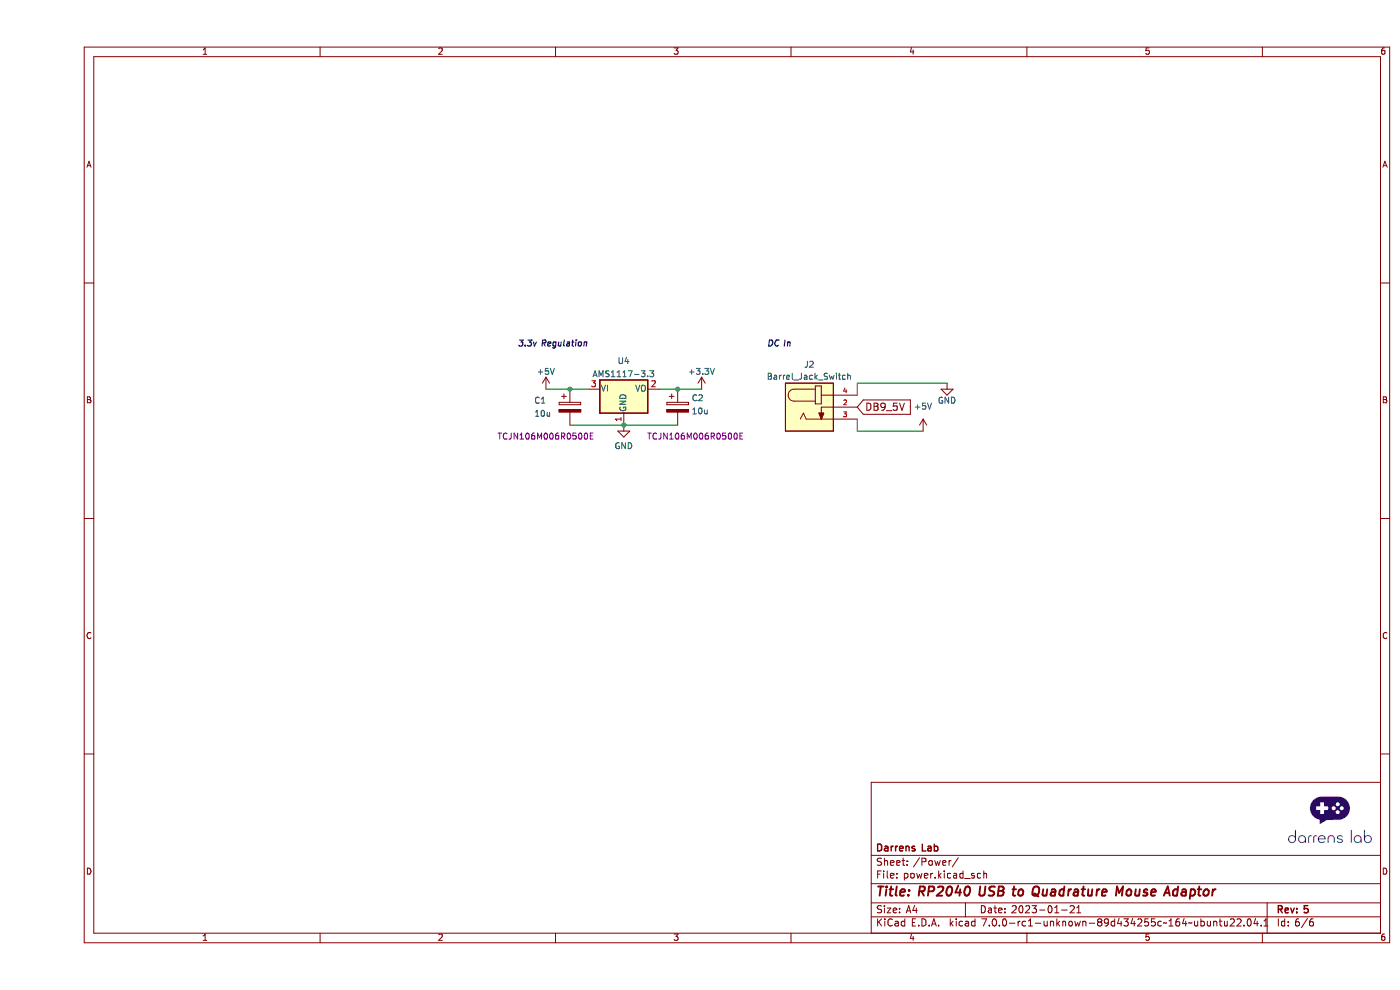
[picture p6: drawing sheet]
(kicad_sch (version 20221206) (generator eeschema)

 (paper "A4")

 (title_block
  (title "RP2040 USB to Quadrature Mouse Adaptor")
  (date "2023-01-21")
  (rev "5")
  (company "Darrens Lab"))

 (lib_symbols
  (symbol "Device:C_Polarized" (pin_numbers hide) (pin_names (offset 0.254)) (in_bom yes) (on_board yes)
   (property "Reference" "C" (at 0.635 2.54 0) (effects (font (size 1.27 1.27)) (justify left)))
   (property "Value" "C_Polarized" (at 0.635 -2.54 0) (effects (font (size 1.27 1.27)) (justify left)))
   (property "Footprint" "" (at 0.9652 -3.81 0) (effects (font (size 1.27 1.27)) hide))
   (property "Datasheet" "~" (at 0 0 0) (effects (font (size 1.27 1.27)) hide))
   (symbol "C_Polarized_0_1"
    (rectangle (start -2.286 0.508) (end 2.286 1.016) (stroke (width 0) (type default)) (fill (type none)))
    (polyline (pts (xy -1.778 2.286) (xy -0.762 2.286)) (stroke (width 0) (type default)) (fill (type none)))
    (polyline (pts (xy -1.27 2.794) (xy -1.27 1.778)) (stroke (width 0) (type default)) (fill (type none)))
    (rectangle (start 2.286 -0.508) (end -2.286 -1.016) (stroke (width 0) (type default)) (fill (type outline))))
   (symbol "C_Polarized_1_1"
    (pin passive line (at 0 3.81 270) (length 2.794) (name "~" (effects (font (size 1.27 1.27)))) (number "1" (effects (font (size 1.27 1.27)))))
    (pin passive line (at 0 -3.81 90) (length 2.794) (name "~" (effects (font (size 1.27 1.27)))) (number "2" (effects (font (size 1.27 1.27)))))))
  (symbol "LSF0108:DC-005" (pin_names (offset 1.016)) (in_bom yes) (on_board yes)
   (property "Reference" "J" (at -5.0943 5.5976 0) (effects (font (size 1.27 1.27)) (justify left bottom)))
   (property "Value" "DC-005" (at -5.0995 -7.6398 0) (effects (font (size 1.27 1.27)) (justify left bottom)))
   (property "Footprint" "NINIGI_DC-005" (at 0 0 0) (effects (font (size 1.27 1.27)) (justify bottom) hide))
   (property "Datasheet" "" (at 0 0 0) (effects (font (size 1.27 1.27)) hide))
   (property "DESCRIPTION" "Conn Dc Power Jack 2.1mm" (at 0 0 0) (effects (font (size 1.27 1.27)) (justify bottom) hide))
   (property "MF" "Best Inc." (at 0 0 0) (effects (font (size 1.27 1.27)) (justify bottom) hide))
   (property "AVAILABILITY" "Unavailable" (at 0 0 0) (effects (font (size 1.27 1.27)) (justify bottom) hide))
   (property "PACKAGE" "None" (at 0 0 0) (effects (font (size 1.27 1.27)) (justify bottom) hide))
   (property "PRICE" "None" (at 0 0 0) (effects (font (size 1.27 1.27)) (justify bottom) hide))
   (property "MP" "DC-005" (at 0 0 0) (effects (font (size 1.27 1.27)) (justify bottom) hide))
   (symbol "DC-005_0_0"
    (rectangle (start -5.08 -5.08) (end 5.08 5.08) (stroke (width 0.1524) (type default)) (fill (type background)))
    (arc (start -3.175 3.81) (mid -4.4395 2.54) (end -3.175 1.27) (stroke (width 0.1524) (type default)) (fill (type none)))
    (polyline (pts (xy -3.175 3.81) (xy 1.27 3.81)) (stroke (width 0.1524) (type default)) (fill (type none)))
    (polyline (pts (xy -1.27 -1.27) (xy -1.905 -2.54)) (stroke (width 0.1524) (type default)) (fill (type none)))
    (polyline (pts (xy -0.635 -2.54) (xy -1.27 -1.27)) (stroke (width 0.1524) (type default)) (fill (type none)))
    (polyline (pts (xy 1.27 0.635) (xy 2.54 0.635)) (stroke (width 0.1524) (type default)) (fill (type none)))
    (polyline (pts (xy 1.27 1.27) (xy -3.175 1.27)) (stroke (width 0.1524) (type default)) (fill (type none)))
    (polyline (pts (xy 1.27 1.27) (xy 1.27 0.635)) (stroke (width 0.1524) (type default)) (fill (type none)))
    (polyline (pts (xy 1.27 3.81) (xy 1.27 1.27)) (stroke (width 0.1524) (type default)) (fill (type none)))
    (polyline (pts (xy 1.27 4.445) (xy 1.27 3.81)) (stroke (width 0.1524) (type default)) (fill (type none)))
    (polyline (pts (xy 2.54 -2.54) (xy -0.635 -2.54)) (stroke (width 0.1524) (type default)) (fill (type none)))
    (polyline (pts (xy 2.54 -2.54) (xy 5.08 -2.54)) (stroke (width 0.1524) (type default)) (fill (type none)))
    (polyline (pts (xy 2.54 0) (xy 2.54 -2.54)) (stroke (width 0.1524) (type default)) (fill (type none)))
    (polyline (pts (xy 2.54 0) (xy 5.08 0)) (stroke (width 0.1524) (type default)) (fill (type none)))
    (polyline (pts (xy 2.54 0.635) (xy 2.54 2.54)) (stroke (width 0.1524) (type default)) (fill (type none)))
    (polyline (pts (xy 2.54 2.54) (xy 2.54 4.445)) (stroke (width 0.1524) (type default)) (fill (type none)))
    (polyline (pts (xy 2.54 2.54) (xy 5.08 2.54)) (stroke (width 0.1524) (type default)) (fill (type none)))
    (polyline (pts (xy 2.54 4.445) (xy 1.27 4.445)) (stroke (width 0.1524) (type default)) (fill (type none)))
    (polyline (pts (xy 2.54 -2.54) (xy 2.032 -1.27) (xy 3.048 -1.27) (xy 2.54 -2.54)) (stroke (width 0.1524) (type default)) (fill (type outline)))
    (pin passive line (at 10.16 0 180) (length 5.08) (name "~" (effects (font (size 1.016 1.016)))) (number "2" (effects (font (size 1.016 1.016)))))
    (pin passive line (at 10.16 -2.54 180) (length 5.08) (name "~" (effects (font (size 1.016 1.016)))) (number "3" (effects (font (size 1.016 1.016)))))
    (pin passive line (at 10.16 2.54 180) (length 5.08) (name "~" (effects (font (size 1.016 1.016)))) (number "4" (effects (font (size 1.016 1.016)))))))
  (symbol "Regulator_Linear:AMS1117-3.3" (pin_names (offset 0.254)) (in_bom yes) (on_board yes)
   (property "Reference" "U" (at -3.81 3.175 0) (effects (font (size 1.27 1.27))))
   (property "Value" "AMS1117-3.3" (at 0 3.175 0) (effects (font (size 1.27 1.27)) (justify left)))
   (property "Footprint" "Package_TO_SOT_SMD:SOT-223-3_TabPin2" (at 0 5.08 0) (effects (font (size 1.27 1.27)) hide))
   (property "Datasheet" "http://www.advanced-monolithic.com/pdf/ds1117.pdf" (at 2.54 -6.35 0) (effects (font (size 1.27 1.27)) hide))
   (symbol "AMS1117-3.3_0_1"
    (rectangle (start -5.08 -5.08) (end 5.08 1.905) (stroke (width 0.254) (type default)) (fill (type background))))
   (symbol "AMS1117-3.3_1_1"
    (pin power_in line (at 0 -7.62 90) (length 2.54) (name "GND" (effects (font (size 1.27 1.27)))) (number "1" (effects (font (size 1.27 1.27)))))
    (pin power_out line (at 7.62 0 180) (length 2.54) (name "VO" (effects (font (size 1.27 1.27)))) (number "2" (effects (font (size 1.27 1.27)))))
    (pin power_in line (at -7.62 0 0) (length 2.54) (name "VI" (effects (font (size 1.27 1.27)))) (number "3" (effects (font (size 1.27 1.27)))))))
  (symbol "power:+3.3V" (power) (pin_names (offset 0)) (in_bom yes) (on_board yes)
   (property "Reference" "#PWR" (at 0 -3.81 0) (effects (font (size 1.27 1.27)) hide))
   (property "Value" "+3.3V" (at 0 3.556 0) (effects (font (size 1.27 1.27))))
   (property "Footprint" "" (at 0 0 0) (effects (font (size 1.27 1.27)) hide))
   (property "Datasheet" "" (at 0 0 0) (effects (font (size 1.27 1.27)) hide))
   (symbol "+3.3V_0_1"
    (polyline (pts (xy -0.762 1.27) (xy 0 2.54)) (stroke (width 0) (type default)) (fill (type none)))
    (polyline (pts (xy 0 0) (xy 0 2.54)) (stroke (width 0) (type default)) (fill (type none)))
    (polyline (pts (xy 0 2.54) (xy 0.762 1.27)) (stroke (width 0) (type default)) (fill (type none))))
   (symbol "+3.3V_1_1"
    (pin power_in line (at 0 0 90) (length 0) hide (name "+3V3" (effects (font (size 1.27 1.27)))) (number "1" (effects (font (size 1.27 1.27)))))))
  (symbol "power:+5V" (power) (pin_names (offset 0)) (in_bom yes) (on_board yes)
   (property "Reference" "#PWR" (at 0 -3.81 0) (effects (font (size 1.27 1.27)) hide))
   (property "Value" "+5V" (at 0 3.556 0) (effects (font (size 1.27 1.27))))
   (property "Footprint" "" (at 0 0 0) (effects (font (size 1.27 1.27)) hide))
   (property "Datasheet" "" (at 0 0 0) (effects (font (size 1.27 1.27)) hide))
   (symbol "+5V_0_1"
    (polyline (pts (xy -0.762 1.27) (xy 0 2.54)) (stroke (width 0) (type default)) (fill (type none)))
    (polyline (pts (xy 0 0) (xy 0 2.54)) (stroke (width 0) (type default)) (fill (type none)))
    (polyline (pts (xy 0 2.54) (xy 0.762 1.27)) (stroke (width 0) (type default)) (fill (type none))))
   (symbol "+5V_1_1"
    (pin power_in line (at 0 0 90) (length 0) hide (name "+5V" (effects (font (size 1.27 1.27)))) (number "1" (effects (font (size 1.27 1.27)))))))
  (symbol "power:GND" (power) (pin_names (offset 0)) (in_bom yes) (on_board yes)
   (property "Reference" "#PWR" (at 0 -6.35 0) (effects (font (size 1.27 1.27)) hide))
   (property "Value" "GND" (at 0 -3.81 0) (effects (font (size 1.27 1.27))))
   (property "Footprint" "" (at 0 0 0) (effects (font (size 1.27 1.27)) hide))
   (property "Datasheet" "" (at 0 0 0) (effects (font (size 1.27 1.27)) hide))
   (symbol "GND_0_1"
    (polyline (pts (xy 0 0) (xy 0 -1.27) (xy 1.27 -1.27) (xy 0 -2.54) (xy -1.27 -1.27) (xy 0 -1.27)) (stroke (width 0) (type default)) (fill (type none))))
   (symbol "GND_1_1"
    (pin power_in line (at 0 0 270) (length 0) hide (name "GND" (effects (font (size 1.27 1.27)))) (number "1" (effects (font (size 1.27 1.27))))))))

 (junction (at 124.46 90.17) (diameter 0) (color 0 0 0 0))
 (junction (at 135.89 82.55) (diameter 0) (color 0 0 0 0))
 (junction (at 113.03 82.55) (diameter 0) (color 0 0 0 0))

 (wire (pts (xy 173.99 91.44) (xy 173.99 88.9)) (stroke (width 0) (type default)))
 (wire (pts (xy 113.03 90.17) (xy 124.46 90.17)) (stroke (width 0) (type default)))
 (wire (pts (xy 173.99 81.28) (xy 193.04 81.28)) (stroke (width 0) (type default)))
 (wire (pts (xy 124.46 90.17) (xy 135.89 90.17)) (stroke (width 0) (type default)))
 (wire (pts (xy 173.99 83.82) (xy 173.99 81.28)) (stroke (width 0) (type default)))
 (wire (pts (xy 113.03 82.55) (xy 116.84 82.55)) (stroke (width 0) (type default)))
 (wire (pts (xy 173.99 91.44) (xy 187.96 91.44)) (stroke (width 0) (type default)))
 (wire (pts (xy 135.89 82.55) (xy 140.97 82.55)) (stroke (width 0) (type default)))
 (wire (pts (xy 107.95 82.55) (xy 113.03 82.55)) (stroke (width 0) (type default)))
 (wire (pts (xy 132.08 82.55) (xy 135.89 82.55)) (stroke (width 0) (type default)))

 (image (at 274.32 173.99) (scale 0.35099)
  (data))

 (text "3.3v Regulation" (at 116.84 73.66 0) (effects (font (size 1.27 1.27) (thickness 0.254) bold italic) (justify right bottom)))
 (text "DC In" (at 154.94 73.66 0) (effects (font (size 1.27 1.27) (thickness 0.254) bold italic) (justify left bottom)))

 (global_label "DB9_5V" (shape input) (at 173.99 86.36 0) (fields_autoplaced) (effects (font (size 1.524 1.524)) (justify left))
  (property "Intersheetrefs" "${INTERSHEET_REFS}" (at 185.3039 86.4552 0) (effects (font (size 1.524 1.524)) (justify left) hide)))

 (symbol (lib_id "power:+5V") (at 187.96 91.44 0) (unit 1) (in_bom yes) (on_board yes) (dnp no) (fields_autoplaced)
  (property "Reference" "#PWR025" (at 187.96 95.25 0) (effects (font (size 1.27 1.27)) hide))
  (property "Value" "+5V" (at 187.96 86.36 0) (effects (font (size 1.27 1.27))))
  (property "Footprint" "" (at 187.96 91.44 0) (effects (font (size 1.27 1.27)) hide))
  (property "Datasheet" "" (at 187.96 91.44 0) (effects (font (size 1.27 1.27)) hide)) (pin "1")
  (instances (project "RP2040_Mouse" (path "" (reference "#PWR025") (unit 1)) (path "" (reference "#PWR025") (unit 1)))))

 (symbol (lib_id "Device:C_Polarized") (at 135.89 86.36 0) (unit 1) (in_bom yes) (on_board yes) (dnp no)
  (property "Reference" "C2" (at 138.811 84.5625 0) (effects (font (size 1.27 1.27)) (justify left)))
  (property "Value" "10u" (at 138.811 87.3376 0) (effects (font (size 1.27 1.27)) (justify left)))
  (property "Footprint" "Capacitor_SMD:C_0805_2012Metric" (at 136.8552 90.17 0) (effects (font (size 1.27 1.27)) hide))
  (property "Datasheet" "~" (at 135.89 86.36 0) (effects (font (size 1.27 1.27)) hide))
  (property "Part" "TCJN106M006R0500E" (at 139.7 92.71 0) (effects (font (size 1.27 1.27)))) (pin "1") (pin "2")
  (instances (project "RP2040_Mouse" (path "" (reference "C2") (unit 1)) (path "" (reference "C2") (unit 1)))))

 (symbol (lib_id "Regulator_Linear:AMS1117-3.3") (at 124.46 82.55 0) (unit 1) (in_bom yes) (on_board yes) (dnp no) (fields_autoplaced)
  (property "Reference" "U4" (at 124.46 76.6785 0) (effects (font (size 1.27 1.27))))
  (property "Value" "AMS1117-3.3" (at 124.46 79.4536 0) (effects (font (size 1.27 1.27))))
  (property "Footprint" "Package_TO_SOT_SMD:SOT-223-3_TabPin2" (at 124.46 77.47 0) (effects (font (size 1.27 1.27)) hide))
  (property "Datasheet" "http://www.advanced-monolithic.com/pdf/ds1117.pdf" (at 127 88.9 0) (effects (font (size 1.27 1.27)) hide)) (pin "1") (pin "2") (pin "3")
  (instances (project "RP2040_Mouse" (path "" (reference "U4") (unit 1)) (path "" (reference "U4") (unit 1)))))

 (symbol (lib_id "power:+5V") (at 107.95 82.55 0) (unit 1) (in_bom yes) (on_board yes) (dnp no) (fields_autoplaced)
  (property "Reference" "#PWR01" (at 107.95 86.36 0) (effects (font (size 1.27 1.27)) hide))
  (property "Value" "+5V" (at 107.95 78.9455 0) (effects (font (size 1.27 1.27))))
  (property "Footprint" "" (at 107.95 82.55 0) (effects (font (size 1.27 1.27)) hide))
  (property "Datasheet" "" (at 107.95 82.55 0) (effects (font (size 1.27 1.27)) hide)) (pin "1")
  (instances (project "RP2040_Mouse" (path "" (reference "#PWR01") (unit 1)) (path "" (reference "#PWR01") (unit 1)))))

 (symbol (lib_id "LSF0108:DC-005") (at 163.83 86.36 0) (unit 1) (in_bom yes) (on_board yes) (dnp no) (fields_autoplaced)
  (property "Reference" "J2" (at 163.83 77.47 0) (effects (font (size 1.27 1.27))))
  (property "Value" "Barrel_Jack_Switch" (at 163.83 80.01 0) (effects (font (size 1.27 1.27))))
  (property "Footprint" "Library:NINIGI_DC-005" (at 163.83 86.36 0) (effects (font (size 1.27 1.27)) (justify bottom) hide))
  (property "Datasheet" "~" (at 163.83 86.36 0) (effects (font (size 1.27 1.27)) hide))
  (property "DESCRIPTION" "Conn Dc Power Jack 2.1mm" (at 163.83 86.36 0) (effects (font (size 1.27 1.27)) (justify bottom) hide))
  (property "MF" "Best Inc." (at 163.83 86.36 0) (effects (font (size 1.27 1.27)) (justify bottom) hide))
  (property "AVAILABILITY" "Unavailable" (at 163.83 86.36 0) (effects (font (size 1.27 1.27)) (justify bottom) hide))
  (property "PACKAGE" "None" (at 163.83 86.36 0) (effects (font (size 1.27 1.27)) (justify bottom) hide))
  (property "PRICE" "None" (at 163.83 86.36 0) (effects (font (size 1.27 1.27)) (justify bottom) hide))
  (property "MP" "DC-005" (at 163.83 86.36 0) (effects (font (size 1.27 1.27)) (justify bottom) hide)) (pin "2") (pin "3") (pin "4")
  (instances (project "RP2040_Mouse" (path "" (reference "J2") (unit 1)) (path "" (reference "J2") (unit 1)))))

 (symbol (lib_id "Device:C_Polarized") (at 113.03 86.36 0) (unit 1) (in_bom yes) (on_board yes) (dnp no)
  (property "Reference" "C1" (at 105.41 85.09 0) (effects (font (size 1.27 1.27)) (justify left)))
  (property "Value" "10u" (at 105.41 87.8651 0) (effects (font (size 1.27 1.27)) (justify left)))
  (property "Footprint" "Capacitor_SMD:C_0805_2012Metric" (at 113.9952 90.17 0) (effects (font (size 1.27 1.27)) hide))
  (property "Datasheet" "~" (at 113.03 86.36 0) (effects (font (size 1.27 1.27)) hide))
  (property "Part" "TCJN106M006R0500E" (at 107.95 92.71 0) (effects (font (size 1.27 1.27)))) (pin "1") (pin "2")
  (instances (project "RP2040_Mouse" (path "" (reference "C1") (unit 1)) (path "" (reference "C1") (unit 1)))))

 (symbol (lib_id "power:GND") (at 193.04 81.28 0) (unit 1) (in_bom yes) (on_board yes) (dnp no)
  (property "Reference" "#PWR019" (at 193.04 87.63 0) (effects (font (size 1.27 1.27)) hide))
  (property "Value" "GND" (at 193.04 85.09 0) (effects (font (size 1.27 1.27))))
  (property "Footprint" "" (at 193.04 81.28 0) (effects (font (size 1.27 1.27))))
  (property "Datasheet" "" (at 193.04 81.28 0) (effects (font (size 1.27 1.27)))) (pin "1")
  (instances (project "RP2040_Mouse" (path "" (reference "#PWR019") (unit 1)) (path "" (reference "#PWR019") (unit 1)))))

 (symbol (lib_id "power:GND") (at 124.46 90.17 0) (unit 1) (in_bom yes) (on_board yes) (dnp no) (fields_autoplaced)
  (property "Reference" "#PWR04" (at 124.46 96.52 0) (effects (font (size 1.27 1.27)) hide))
  (property "Value" "GND" (at 124.46 94.7325 0) (effects (font (size 1.27 1.27))))
  (property "Footprint" "" (at 124.46 90.17 0) (effects (font (size 1.27 1.27)) hide))
  (property "Datasheet" "" (at 124.46 90.17 0) (effects (font (size 1.27 1.27)) hide)) (pin "1")
  (instances (project "RP2040_Mouse" (path "" (reference "#PWR04") (unit 1)) (path "" (reference "#PWR04") (unit 1)))))

 (symbol (lib_id "power:+3.3V") (at 140.97 82.55 0) (unit 1) (in_bom yes) (on_board yes) (dnp no) (fields_autoplaced)
  (property "Reference" "#PWR07" (at 140.97 86.36 0) (effects (font (size 1.27 1.27)) hide))
  (property "Value" "+3.3V" (at 140.97 78.9455 0) (effects (font (size 1.27 1.27))))
  (property "Footprint" "" (at 140.97 82.55 0) (effects (font (size 1.27 1.27)) hide))
  (property "Datasheet" "" (at 140.97 82.55 0) (effects (font (size 1.27 1.27)) hide)) (pin "1")
  (instances (project "RP2040_Mouse" (path "" (reference "#PWR07") (unit 1)) (path "" (reference "#PWR07") (unit 1))))))
